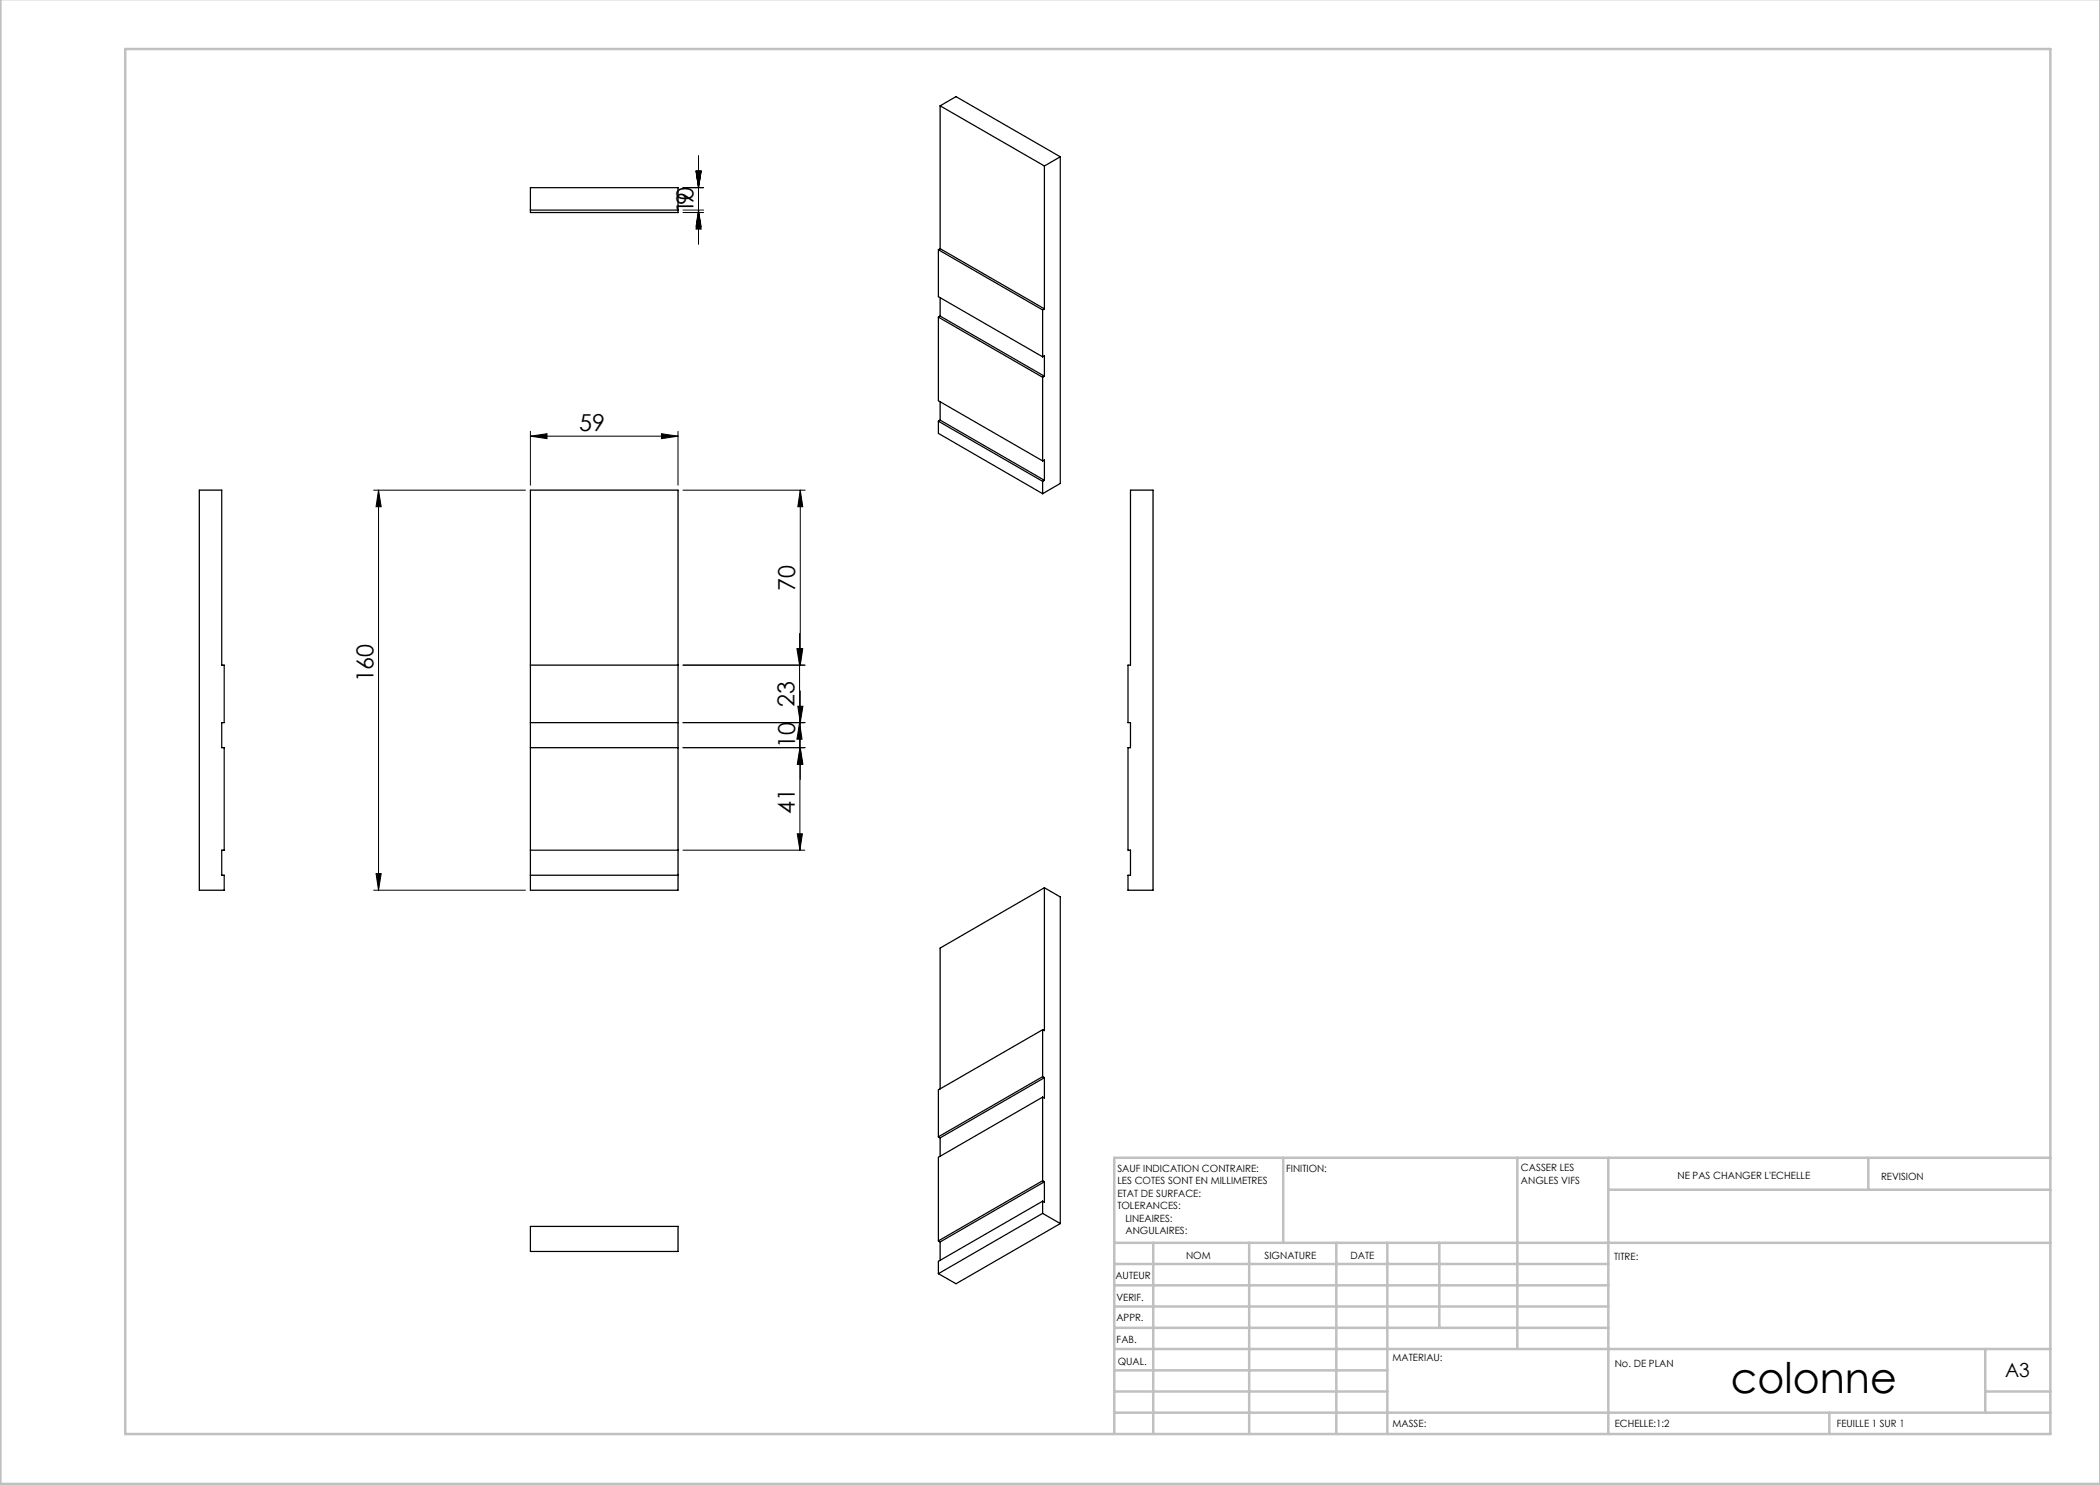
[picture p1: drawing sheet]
<svg xmlns="http://www.w3.org/2000/svg" width="420mm" height="297mm" viewBox="0 0 420 297" stroke-linecap="round" stroke-linejoin="round" font-family="sans-serif">
<g fill="none" stroke="#000" stroke-width=".2">
<path d="M136.6 37.5h4.1M139.2 34.2h1l-.5 3.3zM139.7 31.2v17.7M136.6 42.5h4.1M136.6 42h4.1M139.7 42.5l.5 3.3h-1zM139.7 42l.5 3.3h-1zM74.7 98h30.4M75.7 98v80M75.7 98l.5 3.3h-1zM106.1 87.2l3.3-.5v1zM106.1 86.3v10.7"/>
<path d="M106.1 87.2h29.5M132.3 86.7l3.3 .5-3.3 .5zM135.6 86.3v10.7M136.6 98h24.4M160.1 98l.4 3.3h-.9zM160.1 98v35M136.6 133h24.4M159.4 129.7h1l-.5 3.3zM159.6 129.7h.9l-.4 3.3zM159.9 126.7v24.2M160.1 138.2v17.7M136.6 149.5h24.4"/>
<path d="M136.6 144.5h24.4M159.6 141.2h1l-.5 3.3zM159.9 144.5l.5 3.3h-1zM160 149.5l.5 3.4h-1zM160 149.5v20.5M160.1 149.5l.5 3.4h-1zM74.7 178h30.4M75.2 174.7h1l-.5 3.3zM136.6 170h24.4M159.5 166.8h1l-.5 3.2z"/>
</g>
<g fill="none" stroke="#c0c0c0" stroke-width=".5">
<path d="M.1 -.1v296.9h419.9M25 9.8h385.1v277h-385.1zM256.6 231.6v17M303.5 231.6v38.2M321.7 231.6v55.2M321.7 237.9h88.4M373.7 231.6v6.3M410.1 231.6h-187.3v55.2M222.8 248.6h187.3M222.8 257.1h98.9M222.8 252.8h98.9M230.6 248.6v38.2"/>
<path d="M249.8 248.6v38.2M267.3 248.6v38.2M277.5 248.6v38.2M287.9 248.6v17M222.8 265.6h98.9M222.8 261.3h98.9M222.8 278.3h54.7M222.8 274.1h54.7M222.8 269.8h187.3M397.1 278.3h13M397.1 269.8v12.7M222.8 282.5h187.3"/>
<path d="M365.9 282.5v4.3"/>
</g>
<g fill="#000">
<path d="M75.7 98l.5 3.3h-1zM75.2 174.7h1l-.5 3.3zM159.4 129.7h1l-.5 3.3zM159.9 144.5l.5 3.3h-1zM160 149.5l.5 3.4h-1zM159.5 166.8h1l-.5 3.2zM139.2 34.2h1l-.5 3.3zM139.7 42.5l.5 3.3h-1zM139.2 34.2h1l-.5 3.3zM139.7 42l.5 3.3h-1z"/>
<path d="M106.1 87.2l3.3-.5v1zM132.3 86.7l3.3 .5-3.3 .5z"/>
<path d="M159.6 129.7h.9l-.4 3.3zM160.1 98l.4 3.3h-.9zM160.1 149.5l.5 3.4h-1zM159.6 141.2h1l-.5 3.3z"/>
</g>
<g fill="none" stroke="#000" stroke-width=".25">
<path d="M106.1 37.5h29.5v5h-29.5zM188 21.2v28.5M188 21.2l20.9 12M188 21.2l3.2-1.9 20.9 12.1M208.9 33.2v28.6M212.1 31.4v65.3l-3.6 2M212.1 31.4l-3.2 1.8M106.1 42h29.5M187.7 49.9l20.8 12.1M187.7 49.9v9.4l20.8 12.1M188 49.7l20.9 12.1M188 59.5v3.7"/>
<path d="M188 49.7l-.3 .2M187.7 63.4v16.7l20.8 12.1M187.7 63.4l20.8 12.1M188 63.2l20.9 12M188 63.2l-.3 .2M208.5 62v9.4M208.5 75.5v16.7M208.5 71.4l.4-.2v4M208.9 75.2l-.4 .3M208.9 61.8l-.4 .2M39.9 98h4.4v35h.5v11.5h-.5v5h.5v20.5h-.5v5h.5v3h-4.9zM106.1 98h29.5v80h-29.5z"/>
<path d="M187.7 84.2v2.5l20.8 12M187.7 84.2l20.8 12.1M188 80.4v3.6M188 84l20.9 12.1M188 84l-.3 .2M208.5 96.3v2.4M208.5 92.2l.4-.2v4.1M208.9 96.1l-.4 .2M226.1 98h4.5v80h-5v-3h.5v-5h-.5v-20.5h.5v-5h-.5v-11.5h.5zM106.1 133h29.5M106.1 144.5h29.5M106.1 149.5h29.5"/>
<path d="M106.1 175h29.5M106.1 170h29.5M208.9 177.5v28.6l-.4-.2M208.9 177.5l3.2 1.9v65.3M208.9 177.5l-20.9 12.1v28.2M208.5 205.9v9.4M208.5 219.4v16.7M208.5 205.9l-20.8 12.1v9.4M208.5 219.4l-20.8 12.1v16.7M208.5 215.3l.4 .2M208.5 215.3l-20.8 12.1M208.9 215.5v4.1l-.4-.2"/>
<path d="M208.9 215.5l-20.9 12.1M187.7 227.4l.3 .2M188 227.6v3.6M208.5 236.1l.4 .3M208.5 236.1l-20.8 12.1M208.9 236.4v4l-.4-.2M208.9 236.4l-20.9 12M106.1 245.3h29.5v5h-29.5zM187.7 248.2l.3 .2M188 248.4v3.7M208.5 240.2v2.5M208.5 240.2l-20.8 12.1v2.4"/>
<path d="M208.5 242.7l3.6 2M208.5 242.7l-20.8 12M212.1 244.7l-20.9 12-3.5-2"/>
</g>
<text font-size="8.5" x="346.2" y="278.5">colonne</text>
<g font-size="4.7">
<text x="138.7" y="41" transform="rotate(-90 138.7 41)">9</text>
<text x="138.7" y="42.6" transform="rotate(-90 138.7 42.6)">10</text>
<text x="115.8" y="86.2">59</text>
<text x="159.1" y="118.1" transform="rotate(-90 159.1 118.1)">70</text>
<text x="74.7" y="136.5" transform="rotate(-90 74.7 136.5)">160</text>
<text x="158.9" y="141.3" transform="rotate(-90 158.9 141.3)">23</text>
<text x="159.1" y="149.6" transform="rotate(-90 159.1 149.6)">10</text>
<text x="159" y="162.7" transform="rotate(-90 159 162.7)">41</text>
</g>
<text font-size="3.9" x="401" y="275.4">A3</text>
<g font-size="2">
<text x="223.5" y="234.4">SAUF INDICATION CONTRAIRE:</text>
<text x="223.5" y="236.9">LES COTES SONT EN MILLIMETRES</text>
<text x="223.5" y="239.4">ETAT DE SURFACE:</text>
<text x="257.2" y="234.4">FINITION:</text>
<text x="304.2" y="234.3">CASSER LES</text>
<text x="304.2" y="236.8">ANGLES VIFS</text>
<text x="335.5" y="235.8">NE PAS CHANGER L'ECHELLE</text>
<text x="376.2" y="236">REVISION</text>
<text x="223.5" y="241.9">TOLERANCES:</text>
<text x="225.1" y="244.4">LINEAIRES:</text>
<text x="225.1" y="246.9">ANGULAIRES:</text>
<text x="237.2" y="251.8">NOM</text>
<text x="252.9" y="251.7">SIGNATURE</text>
<text x="270.1" y="251.7">DATE</text>
<text x="223.1" y="255.9">AUTEUR</text>
<text x="322.8" y="252">TITRE:</text>
<text x="223.3" y="260.1">VERIF.</text>
<text x="223.3" y="264.2">APPR.</text>
<text x="223.3" y="268.6">FAB.</text>
<text x="223.5" y="272.9">QUAL.</text>
<text x="278.5" y="272.3">MATERIAU:</text>
<text x="323" y="273.4">No. DE PLAN</text>
<text x="278.5" y="285.3">MASSE:</text>
<text x="323" y="285.4">ECHELLE:1:2</text>
<text x="367.4" y="285.4">FEUILLE 1 SUR 1</text>
</g>
</svg>
